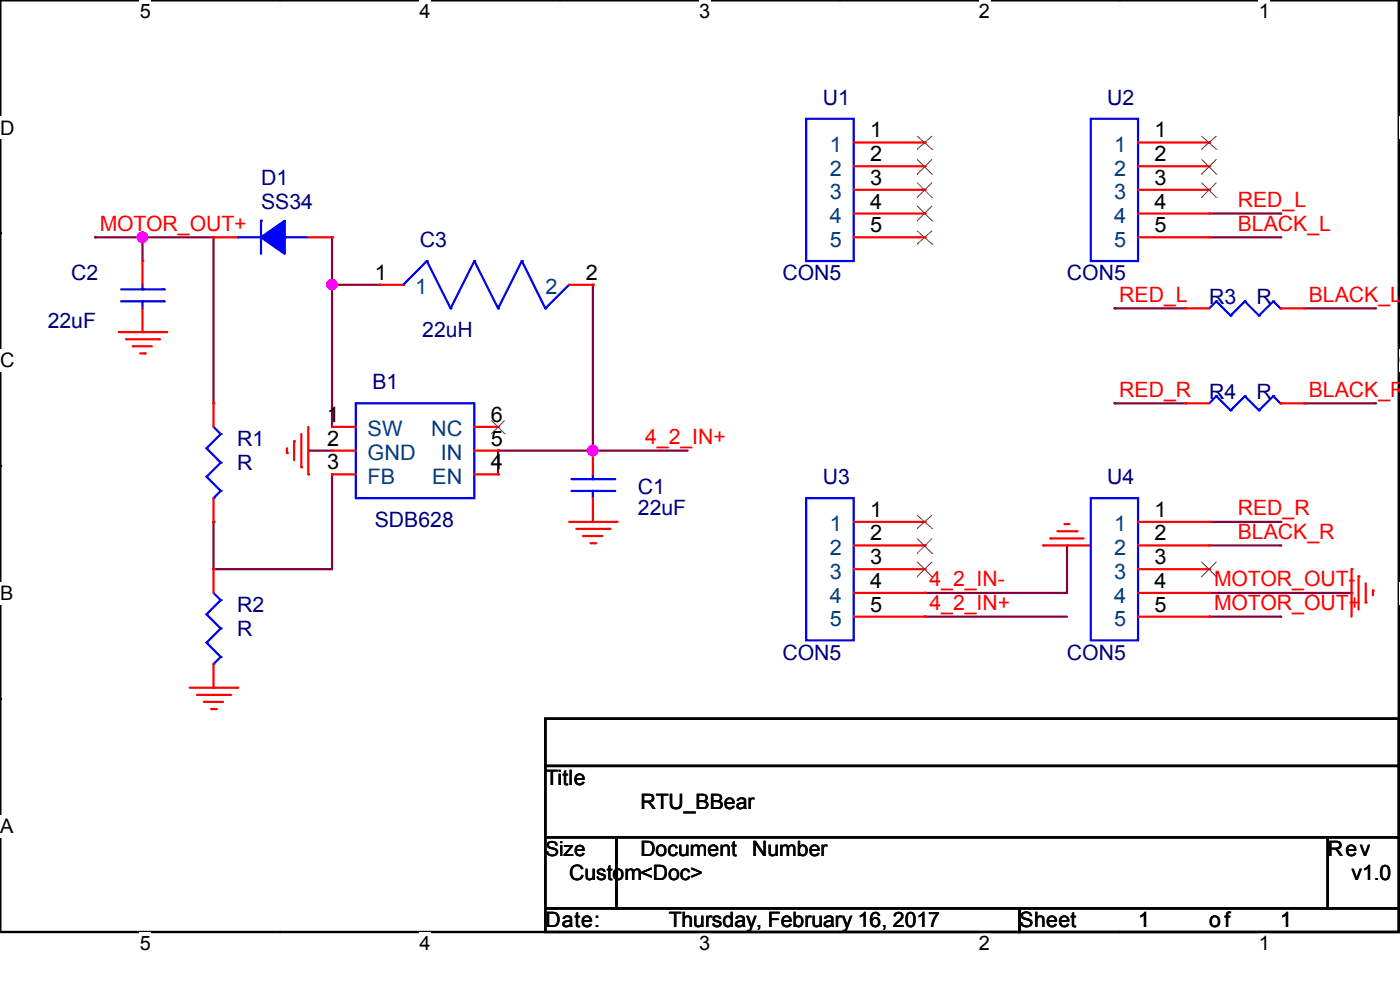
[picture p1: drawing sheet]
# OrCAD Capture schematic BBEAR_BALANCE_CAR_MOTOR.DSN
size Custom; title: RTU_BBear; rev: v1.0

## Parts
B1  SDB628  [SDB628]
C1  22uF  [c-0805]
C2  22uF  [c-0805]
C3  22uH  [CDRH104R]
D1  SS34  [1N5819]
R1  R  [c-0805]
R2  R  [c-0805]
R3  R  [c-0805]
R4  R  [c-0805]
U1  CON5  [CON5]
U2  CON5  [CON5]
U3  CON5  [CON5]
U4  CON5  [CON5]

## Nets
GND: B1.2(GND) C1.2 C2.2 R2.2 U3.4 U4.4
4_2_IN+: B1.4(EN) B1.5(IN) C1.1 C3.2 U3.5
BLACK_L: R3.2 U2.5
BLACK_R: R4.2 U4.2
MOTOR_OUT+: C2.1 D1.1(K) R1.1 U4.5
RED_L: R3.1 U2.4
RED_R: R4.1 U4.1
N00360: B1.1(SW) C3.1 D1.2(A)
N00426: B1.3(FB) R1.2 R2.1

Not connected (* = marked no-connect by the designer): B1 6(NC)*; U1 1* 2* 3* 4* 5*; U2 1* 2* 3*; U3 1* 2* 3*; U4 3*
